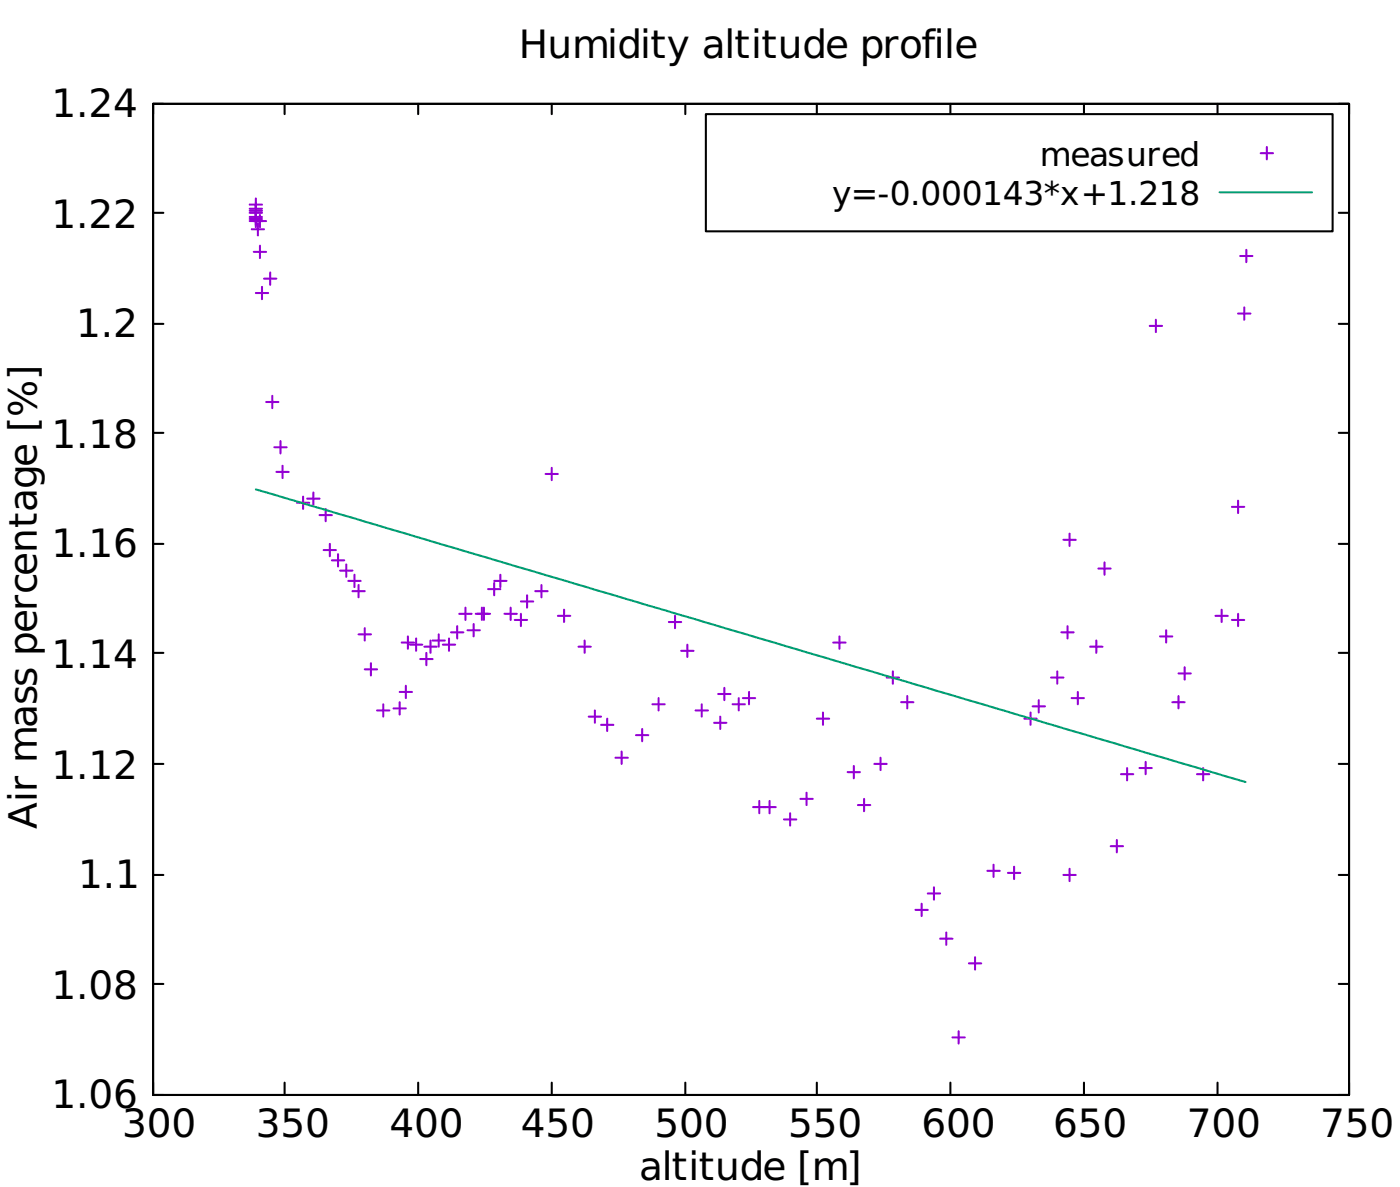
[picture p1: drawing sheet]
<svg xmlns="http://www.w3.org/2000/svg" width="240mm" height="204mm" viewBox="0 0 240 204" stroke-linecap="round" stroke-linejoin="round" font-family="sans-serif">
<g fill="none" stroke="#000" stroke-width=".35">
<path d="M26.3 17.8h205.2v170h-205.2zM28 17.8h-1.7v1.8M48.8 17.8v1.8M71.8 17.8v1.8M94.7 17.8v1.8M117.6 17.8v1.8M121.1 19.6h107.6v20.1h-107.6zM140.2 17.8v1.8M163.1 17.8v1.8M186 17.8v1.8M208.9 17.8v1.8M229.7 17.8h1.8v1.8"/>
<path d="M26.3 36.5h1.7M229.7 36.5h1.8M26.3 55.5h1.7M229.7 55.5h1.8M26.3 74.2h1.7M229.7 74.2h1.8M26.3 93.3h1.7M229.7 93.3h1.8M26.3 112h1.7M229.7 112h1.8M26.3 131h1.7M229.7 131h1.8"/>
<path d="M26.3 150h1.7M229.7 150h1.8M26.3 168.7h1.7M229.7 168.7h1.8M26.3 185.7v2.1h1.7M48.8 185.7v2.1M71.8 185.7v2.1M94.7 185.7v2.1M117.6 185.7v2.1M140.2 185.7v2.1M163.1 185.7v2.1M186 185.7v2.1"/>
<path d="M208.9 185.7v2.1M231.5 185.7v2.1h-1.8"/>
</g>
<g fill="none" stroke="#9400d3" stroke-width=".35">
<path d="M42.8 37.9h2.9M42.8 37.2h2.2M42.8 37.6h2.2M42.8 36.1h2.2M42.8 36.5h2.2M42.8 35.8h2.2M42.8 35.1h2.2M43.2 39.3h2.1M43.9 34v5M44.3 38.3v2.1M44.6 36.8v2.2M216.3 26.3h2.2"/>
<path d="M217.4 25.2v2.1M43.5 43.2h2.2M43.9 50.2h2.1M44.6 42.1v2.2M45 49.2v2.1M45.3 47.8h2.1M46.4 46.7v2.1M197.3 55.9h2.1M198.4 54.8v2.1M212.5 53.8h2.1M212.8 43.9h2.1M213.5 52.7v2.1"/>
<path d="M213.9 42.8v2.2M45.7 68.9h2.1M46.7 67.9v2.1M47.1 76.7h2.1M48.1 75.6v2.2M48.5 79.9v2.1M47.4 80.9h2.1M51 86.2h2.1M52 85.2v2.1M52.7 85.5h2.1M53.8 84.5v2.1M54.8 88.3h2.1"/>
<path d="M55.5 94.3h2.2M55.9 87.3v2.1M56.6 93.3v2.1M56.9 96.1h2.2M58 95v2.1M58.4 97.9h2.1M59.4 96.8v2.1M59.8 99.6h2.1M60.8 98.6v2.1M84.8 99.6h2.1M84.8 100v2.1M85.9 98.6v2.1"/>
<path d="M93.6 81.3h2.1M94.7 80.2v2.1M182.5 92.6h2.1M183.5 91.5v2.1M188.5 97.5h2.1M189.5 96.4v2.2M211.4 86.9h2.1M212.5 85.9v2.1M60.5 101.4h2.1M61.5 108.8h2.1M61.5 100.3v2.1M62.6 114.8h2.1"/>
<path d="M62.6 107.7v2.1M63.6 113.7v2.1M68.6 118.7h2.1M68.9 110.2h2.2M69.6 117.6v2.1M70 109.1v2.2M70.3 110.5h2.2M71.4 109.5v2.1M72.1 113h2.1M72.8 110.9h2.1M73.2 112v2.1M73.9 109.8v2.2"/>
<path d="M74.2 109.8h2.1M75.3 108.8v2.1M76 110.5h2.1M77 109.5v2.1M77.4 108.4h2.1M78.5 107.4v2.1M78.8 105.3h2.1M79.9 104.2v2.1M80.2 108.1h2.1M81.3 107v2.1M81.6 105.3h2.5M82.7 104.2v2.1"/>
<path d="M83 104.2v2.1M83.7 101h2.2M86.6 105.3h2.1M87.6 104.2v2.1M88.3 106.3h2.1M89.4 103.1h2.1M89.4 105.3v2.1M90.4 102.1v2.1M91.9 101.4h2.1M92.9 100.3v2.1M95.7 105.6h2.2M96.8 104.6v2.1"/>
<path d="M99.3 110.9h2.1M100.3 109.8v2.2M113 119.7v2.1M114.8 106.7h2.1M115.8 105.6v2.1M116.9 111.6h2.1M118 110.5v2.2M123.2 119h2.2M124.3 118v2.1M126.8 119.7v2.1M127.5 119.7h2.1M128.5 118.7v2.1"/>
<path d="M143 110.2h2.1M144 109.1v2.2M152.2 116.2h2.1M153.2 115.1v2.1M155.7 119.4v2.1M180.4 116.2h2.1M181.4 115.1v2.1M182.1 108.4h2.1M183.2 107.4v2.1M183.9 119.7h2.1M185 118.7v2.1M187.1 110.9h2.1"/>
<path d="M188.1 109.8v2.2M199.1 109.1h2.1M200.1 108.1v2.1M202.2 115.5h2.1M202.2 119.4v2.1M203.3 114.4v2.1M208.6 105.6h2.1M209.6 104.6v2.1M211.4 106.3h2.1M212.5 105.3v2.1M64.7 121.8h2.1M65.8 120.8v2.1"/>
<path d="M67.5 121.5h2.1M68.6 120.4v2.1M101 122.9h2.1M102.1 121.8v2.1M103.1 124.3h2.2M104.2 123.2v2.2M105.6 129.9h2.1M106.7 128.9v2.1M109.1 126.1h2.2M110.2 125v2.1M112 120.8h2.1M119.4 121.8h2.1"/>
<path d="M120.4 120.8v2.1M122.5 123.9h2.2M123.6 122.9v2.1M125.7 120.8h2.1M129.2 138.4h3.9M130.3 137.3v2.2M132.1 137.3v2.2M135.6 139.5v2.1M137.3 137h2.2M138.4 135.9v2.2M140.2 123.2h2.1M141.2 122.2v2.1"/>
<path d="M145.5 132.4h2.1M146.5 131.4v2.1M147.2 138.1h2.1M148.3 137v2.1M150 131h2.2M151.1 129.9v2.2M154.6 120.4h2.1M175.8 123.2h2.1M176.8 122.2v2.1M177.2 121.1h2.1M178.3 120.1v2.1M192.4 132.8h2.1"/>
<path d="M193.4 131.7v2.1M195.5 131.7h2.1M196.6 130.6v2.2M201.2 120.4h2.1M205.4 132.8h2.1M206.5 131.7v2.1M134.5 140.5h2.1M157.1 156h2.1M158.2 155v2.1M159.2 153.2h2.1M160.3 152.2v2.1M162.4 159.9v2.1"/>
<path d="M169.4 149.3h2.2M170.5 148.3v2.1M173 149.7h2.1M174 148.6v2.1M182.5 150h2.1M183.5 149v2.1M190.6 145.1h2.1M191.7 144v2.2M161.3 161h2.1M163.4 177.9h2.2M164.5 176.8v2.2M166.3 165.2h2.1"/>
<path d="M167.3 164.1v2.2"/>
</g>
<path d="M209.3 33h15.9M43.9 83.9l169.8 50.2" fill="none" stroke="#009e73" stroke-width=".35"/>
<g font-size="6.7">
<text x="89" y="9.9">Humidity altitude profile</text>
<text x="8.8" y="20.1">1.24</text>
<text x="8.8" y="39.1">1.22</text>
<text x="13" y="57.8">1.2</text>
<text x="8.8" y="76.9">1.18</text>
<text x="8.8" y="95.6">1.16</text>
<text x="8.8" y="114.6">1.14</text>
<text x="8.8" y="133.6">1.12</text>
<text x="6.3" y="142.1" transform="rotate(-90 6.3 142.1)">Air mass percentage [%]</text>
<text x="13.4" y="152.3">1.1</text>
<text x="8.8" y="171.4">1.08</text>
<text x="8.8" y="190.1">1.06</text>
<text x="21" y="195">300</text>
<text x="43.9" y="195">350</text>
<text x="66.8" y="195">400</text>
<text x="89.4" y="195">450</text>
<text x="112.3" y="195">500</text>
<text x="135.2" y="195">550</text>
<text x="158.2" y="195">600</text>
<text x="180.7" y="195">650</text>
<text x="203.6" y="195">700</text>
<text x="226.6" y="195">750</text>
<text x="109.7" y="202.4">altitude [m]</text>
</g>
<g font-size="5.6">
<text x="178.4" y="28.4">measured</text>
<text x="142.8" y="35.1">y=-0.000143*x+1.218</text>
</g>
</svg>
